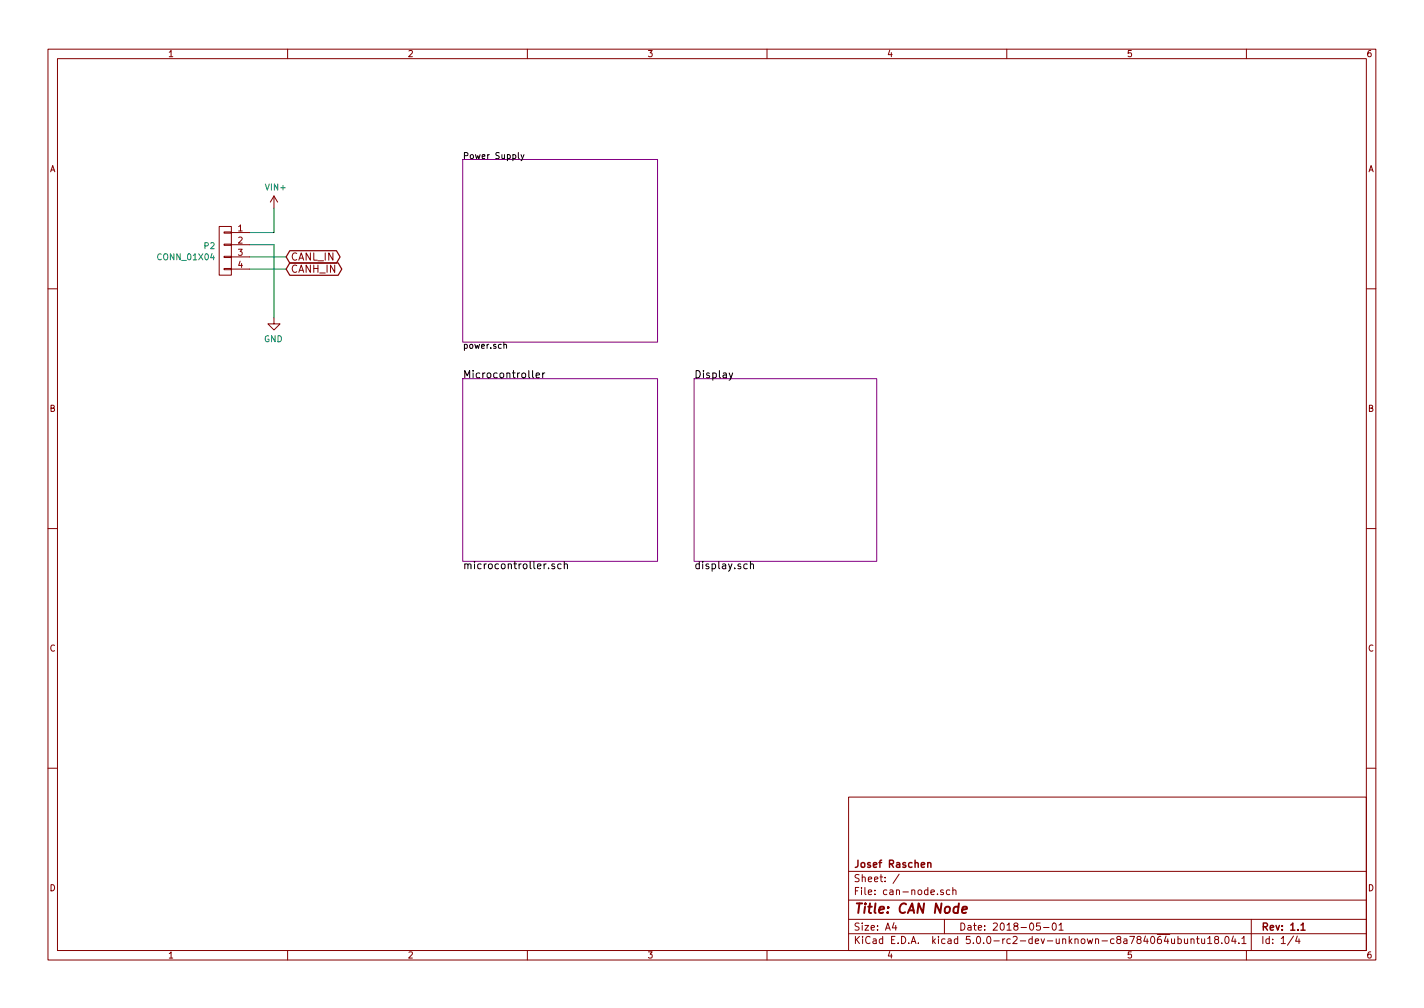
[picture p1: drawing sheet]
EESchema Schematic File Version 4
LIBS:can-node-cache
EELAYER 26 0
EELAYER END
$Descr A4 11693 8268
encoding utf-8
Sheet 1 4
Title "CAN Node"
Date "2018-05-01"
Rev "1.1"
Comp "Josef Raschen"
Comment1 ""
Comment2 ""
Comment3 ""
Comment4 ""
$EndDescr
$Sheet
S 3800 1300 1600 1500
U 562B4D78
F0 "Power Supply" 50
F1 "power.sch" 50
$EndSheet
$Sheet
S 3800 3100 1600 1500
U 562B4FE2
F0 "Microcontroller" 60
F1 "microcontroller.sch" 60
$EndSheet
$Comp
L power:GND #PWR01
U 1 1
P 2250 2600
F 0 "#PWR01" H 2250 2350 50  0001 C CNN
F 1 "GND" H 2255 2427 50  0000 C CNN
F 2 "" H 2250 2600 50  0000 C CNN
F 3 "" H 2250 2600 50  0000 C CNN
	1    2250 2600
	-1   0    0    -1  
$EndComp
Text GLabel 2350 2100 2    60   BiDi ~ 0
CANL_IN
Text GLabel 2350 2200 2    60   BiDi ~ 0
CANH_IN
$Sheet
S 5700 3100 1500 1500
U 586C20B6
F0 "Display" 60
F1 "display.sch" 60
$EndSheet
$Comp
L can-node:VIN+ #PWR02
U 1 1
P 2250 1700
F 0 "#PWR02" H 2250 1550 50  0001 C CNN
F 1 "VIN+" H 2265 1873 50  0000 C CNN
F 2 "" H 2250 1700 60  0000 C CNN
F 3 "" H 2250 1700 60  0000 C CNN
	1    2250 1700
	1    0    0    -1  
$EndComp
Wire Wire Line
	2350 2200 2050 2200
Wire Wire Line
	2250 2600 2250 2000
Wire Wire Line
	2250 2000 2050 2000
Wire Wire Line
	2050 1900 2250 1900
Wire Wire Line
	2250 1900 2250 1700
Wire Wire Line
	2350 2100 2050 2100
$Comp
L can-node-rescue:CONN_01X04 P2
U 1 1
P 1850 2050
F 0 "P2" H 1928 2091 50  0000 L CNN
F 1 "CONN_01X04" H 1928 2000 50  0000 L CNN
F 2 "can-node:WAGO_218-104" H 1850 2050 50  0001 C CNN
F 3 "" H 1850 2050 50  0000 C CNN
	1    1850 2050
	-1   0    0    -1  
$EndComp
$EndSCHEMATC
